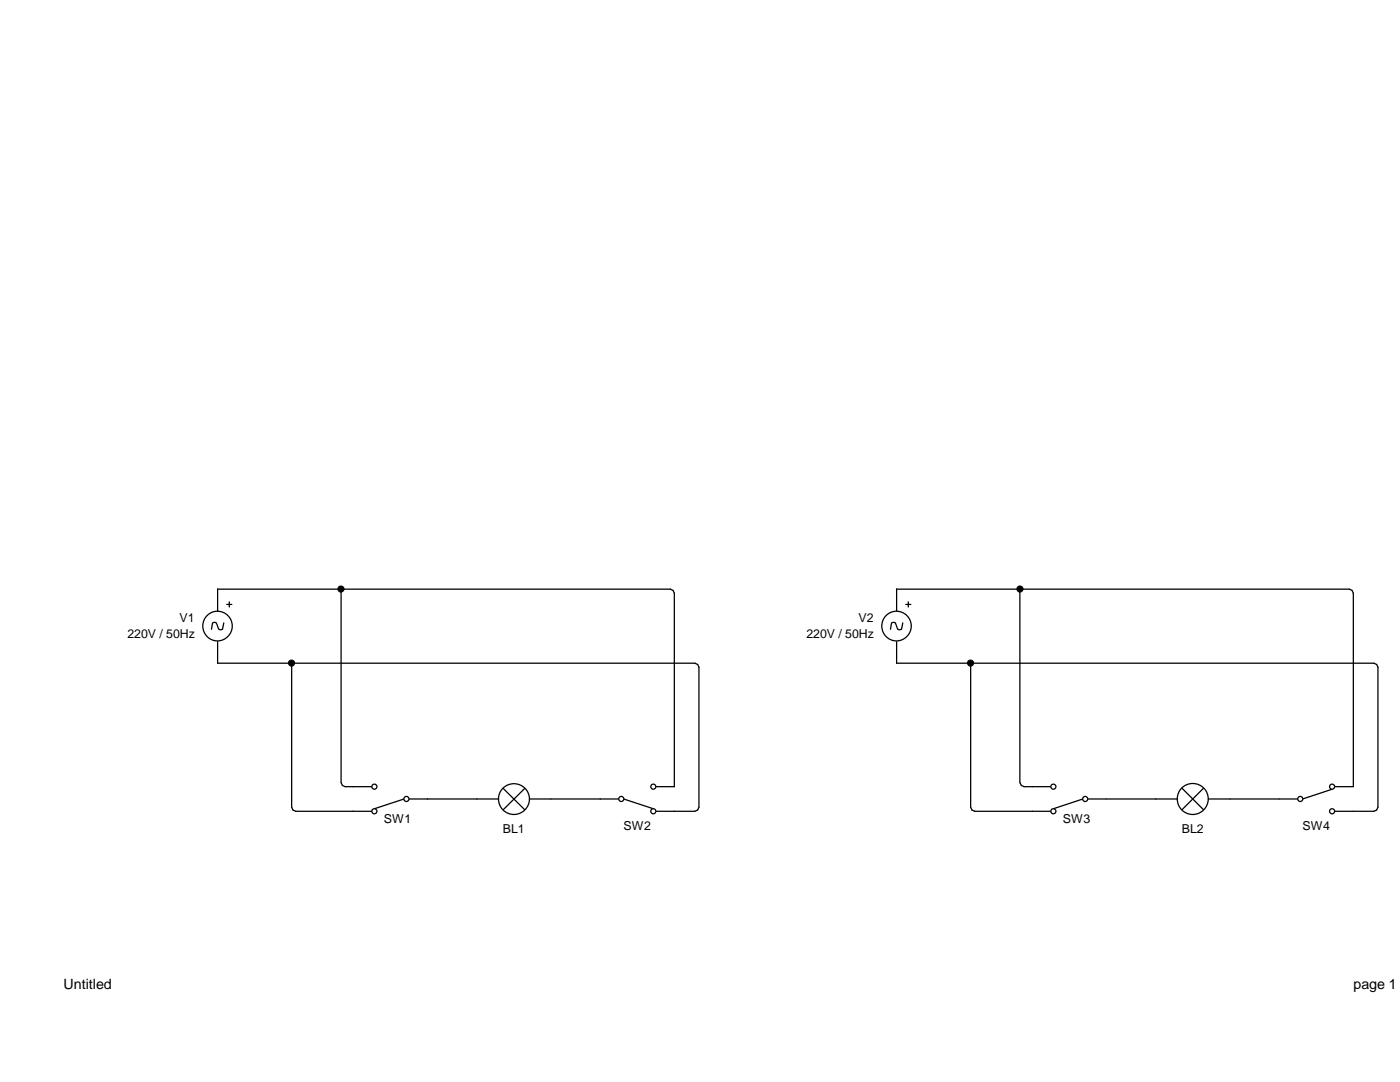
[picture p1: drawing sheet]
<svg xmlns="http://www.w3.org/2000/svg" width="279mm" height="216mm" viewBox="0 0 279 216" stroke-linecap="round" stroke-linejoin="round" font-family="sans-serif">
<g fill="none" stroke="#000" stroke-width=".25">
<path d="M43.4 117.5v4.4M43.4 128.1v4.2M44.7 124.3l-.3 1.3-.4 .1-.4-.1-.4-1.3-.4-.1-.4 .1-.2 1.3M70.5 157h3.8M80.6 159.4l-5.9 2M81.7 159.4h3.6M95.2 159.4h4.3M100.5 157.4l4.2 4.1M104.7 157.4l-4.2 4.1M105.7 159.4h4.2M119.8 159.4h3.7M124.5 159.4l5.9 2"/>
<path d="M130.9 157h3.7M70.5 161.9h3.8M130.9 161.9h3.7"/>
<circle cx="43.4" cy="124.9" r="2.95"/>
<circle cx="102.6" cy="159.4" r="3.1"/>
</g>
<circle cx="178.9" cy="124.9" r="2.95" fill="#fff"/>
<g fill="none" stroke="#000" stroke-width=".25">
<path d="M178.9 117.5v4.4M45.3 120.6h1M45.8 120.1v1M178.9 128.1v4.2M180.2 124.3l-.3 1.3-.4 .1-.3-.1-.5-1.3-.4-.1-.4 .1-.2 1.3M206 157h3.8M216.1 159.4l-5.9 2M217.1 159.4h3.7M230.6 159.4h4.4M235.9 157.3l4.3 4.2M240.2 157.3l-4.3 4.2M241.2 159.4h4.2"/>
<path d="M255.3 159.4h3.7M265.9 157.5l-5.9 1.9M266.4 157h3.6M206 161.9h3.8M266.4 161.9h3.6"/>
<circle cx="178.9" cy="124.9" r="2.95"/>
<circle cx="238" cy="159.4" r="3.1"/>
</g>
<circle cx="81.1" cy="159.4" r=".51" fill="#fff"/>
<circle cx="81.1" cy="159.4" r=".51" fill="none" stroke="#000" stroke-width=".25"/>
<circle cx="74.7" cy="161.9" r=".51" fill="#fff"/>
<circle cx="74.7" cy="161.9" r=".51" fill="none" stroke="#000" stroke-width=".25"/>
<circle cx="74.7" cy="157" r=".51" fill="#fff"/>
<circle cx="74.7" cy="157" r=".51" fill="none" stroke="#000" stroke-width=".25"/>
<circle cx="124" cy="159.4" r=".51" fill="#fff"/>
<circle cx="124" cy="159.4" r=".51" fill="none" stroke="#000" stroke-width=".25"/>
<circle cx="130.4" cy="157" r=".51" fill="#fff"/>
<circle cx="130.4" cy="157" r=".51" fill="none" stroke="#000" stroke-width=".25"/>
<circle cx="130.4" cy="161.9" r=".51" fill="#fff"/>
<g fill="none" stroke="#000" stroke-width=".25">
<path d="M180.8 120.6h1M181.3 120.1v1"/>
<circle cx="130.4" cy="161.9" r=".51"/>
</g>
<circle cx="216.6" cy="159.4" r=".51" fill="#fff"/>
<circle cx="216.6" cy="159.4" r=".51" fill="none" stroke="#000" stroke-width=".25"/>
<circle cx="210.2" cy="161.9" r=".51" fill="#fff"/>
<circle cx="210.2" cy="161.9" r=".51" fill="none" stroke="#000" stroke-width=".25"/>
<circle cx="210.2" cy="157" r=".51" fill="#fff"/>
<circle cx="210.2" cy="157" r=".51" fill="none" stroke="#000" stroke-width=".25"/>
<circle cx="259.5" cy="159.4" r=".51" fill="#fff"/>
<circle cx="259.5" cy="159.4" r=".51" fill="none" stroke="#000" stroke-width=".25"/>
<circle cx="265.9" cy="157" r=".51" fill="#fff"/>
<circle cx="265.9" cy="157" r=".51" fill="none" stroke="#000" stroke-width=".25"/>
<circle cx="265.9" cy="161.9" r=".51" fill="#fff"/>
<g fill="none" stroke="#000" stroke-width=".25">
<path d="M43.4 117.6h90.4l.5 .2 .3 .6v38.6M68.1 117.6v38.6l.2 .5 .6 .3h1.6M178.9 117.6h90.4l.5 .2 .3 .6v38.6M203.5 117.6v38.6l.3 .5 .6 .3h1.6M43.4 132.3h95.3l.5 .3 .3 .5v28l-.3 .5-.5 .3h-4.1M58.2 132.3v28.8l.3 .5 .5 .3h11.5M178.9 132.3h95.3l.5 .3 .3 .5v28l-.3 .5-.5 .3h-4.1M193.7 132.3v28.8l.3 .5 .5 .3h11.5M85.3 159.4h9.9M109.9 159.4h9.9M220.8 159.4h9.9M245.4 159.4h9.9"/>
<circle cx="265.9" cy="161.9" r=".51"/>
</g>
<g fill="#000">
<circle cx="68" cy="117.5" r=".62"/>
<circle cx="203.6" cy="117.5" r=".62"/>
<circle cx="58.2" cy="132.3" r=".62"/>
<circle cx="193.7" cy="132.3" r=".62"/>
</g>
<g fill="none" stroke="#000" stroke-width=".2">
<circle cx="68" cy="117.5" r=".62"/>
<circle cx="203.6" cy="117.5" r=".62"/>
<circle cx="58.2" cy="132.3" r=".62"/>
<circle cx="193.7" cy="132.3" r=".62"/>
</g>
<g font-size="2.8">
<text x="12.7" y="197.3">Untitled</text>
<text x="270.1" y="197.3">page 1 o</text>
</g>
<g font-size="2.5">
<text x="35.9" y="124.1">V1</text>
<text x="171.4" y="124.1">V2</text>
<text x="25.4" y="127.2">220V / 50Hz</text>
<text x="161" y="127.2">220V / 50Hz</text>
<text x="76.6" y="164.1">SW1</text>
<text x="100.4" y="166.2">BL1</text>
<text x="124.5" y="165.6">SW2</text>
<text x="212.1" y="164.1">SW3</text>
<text x="235.9" y="166.2">BL2</text>
<text x="260" y="165.6">SW4</text>
</g>
</svg>
